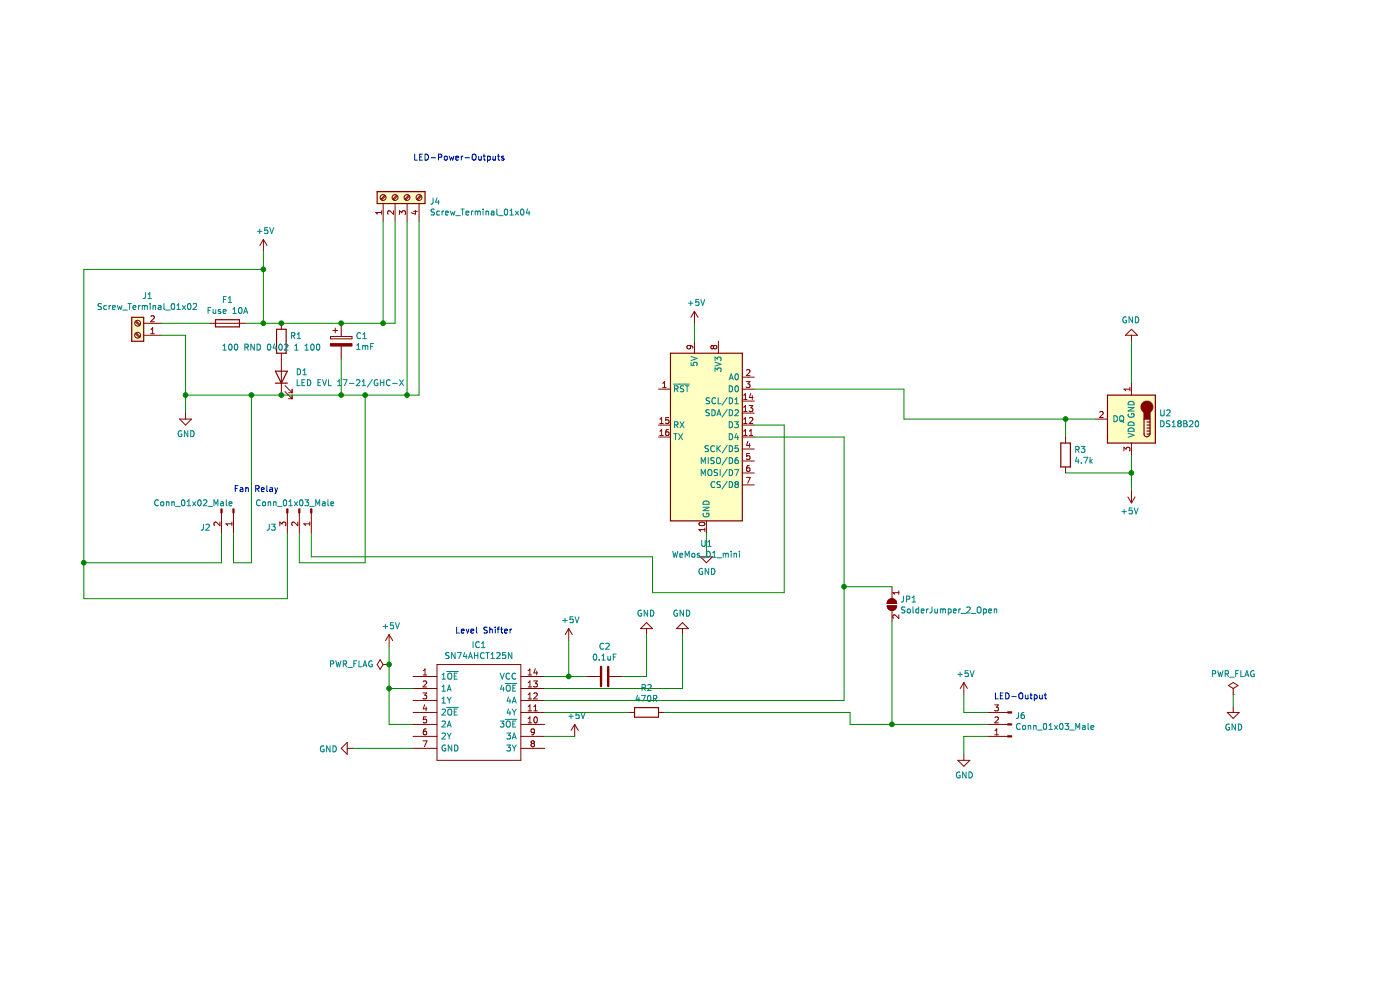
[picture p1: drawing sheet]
EESchema Schematic File Version 4
EELAYER 30 0
EELAYER END
$Descr A4 11693 8268
encoding utf-8
Sheet 1 1
Title "pcbForWledWS2812b"
Date "2021-03-20"
Rev ""
Comp "Rico Steinke"
Comment1 "PCB for using a ESP8266 NodeMCU to control WS2812b LED-Strips with WLED."
Comment2 ""
Comment3 ""
Comment4 ""
$EndDescr
$Comp
L Device:Fuse F1
U 1 1
P 1900 2700
F 0 "F1" V 1703 2700 50  0000 C CNN
F 1 "Fuse 10A" V 1794 2700 50  0000 C CNN
F 2 "Belfuse220043:BELFUSE220043_10A_SMD2410" V 1830 2700 50  0001 C CNN
F 3 "~" H 1900 2700 50  0001 C CNN
	1    1900 2700
	0    1    1    0   
$EndComp
Wire Wire Line
	1350 2700 1750 2700
$Comp
L Device:CP C1
U 1 1
P 2850 2850
F 0 "C1" H 2968 2896 50  0000 L CNN
F 1 "1mF" H 2968 2805 50  0000 L CNN
F 2 "Capacitor_THT:CP_Radial_D10.0mm_P5.00mm" H 2888 2700 50  0001 C CNN
F 3 "~" H 2850 2850 50  0001 C CNN
	1    2850 2850
	1    0    0    -1  
$EndComp
Wire Wire Line
	1350 2800 1550 2800
Wire Wire Line
	2050 2700 2200 2700
Wire Wire Line
	3450 6250 2950 6250
Wire Wire Line
	3450 6050 3250 6050
Wire Wire Line
	3250 6050 3250 5750
Wire Wire Line
	3250 5750 3450 5750
$Comp
L power:+5V #PWR06
U 1 1
P 3250 5400
F 0 "#PWR06" H 3250 5250 50  0001 C CNN
F 1 "+5V" H 3265 5573 50  0000 C CNN
F 2 "" H 3250 5400 50  0001 C CNN
F 3 "" H 3250 5400 50  0001 C CNN
	1    3250 5400
	1    0    0    -1  
$EndComp
Wire Wire Line
	3250 5400 3250 5550
Connection ~ 3250 5750
$Comp
L Device:C C2
U 1 1
P 5050 5650
F 0 "C2" V 4798 5650 50  0000 C CNN
F 1 "0.1uF" V 4889 5650 50  0000 C CNN
F 2 "Capacitor_SMD:C_1812_4532Metric_Pad1.57x3.40mm_HandSolder" H 5088 5500 50  0001 C CNN
F 3 "~" H 5050 5650 50  0001 C CNN
	1    5050 5650
	0    1    1    0   
$EndComp
Wire Wire Line
	4550 5650 4750 5650
$Comp
L power:+5V #PWR07
U 1 1
P 4750 5350
F 0 "#PWR07" H 4750 5200 50  0001 C CNN
F 1 "+5V" H 4765 5523 50  0000 C CNN
F 2 "" H 4750 5350 50  0001 C CNN
F 3 "" H 4750 5350 50  0001 C CNN
	1    4750 5350
	1    0    0    -1  
$EndComp
Wire Wire Line
	4750 5350 4750 5650
Connection ~ 4750 5650
Wire Wire Line
	4750 5650 4900 5650
$Comp
L power:+5V #PWR08
U 1 1
P 4800 6150
F 0 "#PWR08" H 4800 6000 50  0001 C CNN
F 1 "+5V" H 4815 6323 50  0000 C CNN
F 2 "" H 4800 6150 50  0001 C CNN
F 3 "" H 4800 6150 50  0001 C CNN
	1    4800 6150
	1    0    0    -1  
$EndComp
Wire Wire Line
	4550 6150 4800 6150
Wire Wire Line
	4550 5850 7050 5850
$Comp
L Device:R R2
U 1 1
P 5400 5950
F 0 "R2" V 5193 5950 50  0000 C CNN
F 1 "470R" V 5284 5950 50  0000 C CNN
F 2 "Resistor_SMD:R_0402_1005Metric_Pad0.72x0.64mm_HandSolder" V 5330 5950 50  0001 C CNN
F 3 "~" H 5400 5950 50  0001 C CNN
	1    5400 5950
	0    1    1    0   
$EndComp
Wire Wire Line
	5250 5950 4550 5950
$Comp
L Connector:Conn_01x03_Male J6
U 1 1
P 8450 6050
F 0 "J6" H 8422 5982 50  0000 R CNN
F 1 "Conn_01x03_Male" H 8422 6073 50  0000 R CNN
F 2 "Connector_PinHeader_2.54mm:PinHeader_1x03_P2.54mm_Vertical" H 8450 6050 50  0001 C CNN
F 3 "~" H 8450 6050 50  0001 C CNN
	1    8450 6050
	-1   0    0    1   
$EndComp
Wire Wire Line
	5550 5950 7100 5950
Wire Wire Line
	7100 5950 7100 6050
Wire Wire Line
	7100 6050 7450 6050
$Comp
L power:GND #PWR016
U 1 1
P 8050 6300
F 0 "#PWR016" H 8050 6050 50  0001 C CNN
F 1 "GND" H 8055 6127 50  0000 C CNN
F 2 "" H 8050 6300 50  0001 C CNN
F 3 "" H 8050 6300 50  0001 C CNN
	1    8050 6300
	1    0    0    -1  
$EndComp
Wire Wire Line
	8050 6300 8050 6150
Wire Wire Line
	8050 6150 8250 6150
$Comp
L power:+5V #PWR015
U 1 1
P 8050 5800
F 0 "#PWR015" H 8050 5650 50  0001 C CNN
F 1 "+5V" H 8065 5973 50  0000 C CNN
F 2 "" H 8050 5800 50  0001 C CNN
F 3 "" H 8050 5800 50  0001 C CNN
	1    8050 5800
	1    0    0    -1  
$EndComp
Wire Wire Line
	8050 5800 8050 5950
Wire Wire Line
	8050 5950 8250 5950
Text Notes 8300 5850 0    50   ~ 0
LED-Output
Connection ~ 2350 2700
Wire Wire Line
	2350 2700 2850 2700
Text Notes 3450 1350 0    50   ~ 0
LED-Power-Outputs\n
Connection ~ 2850 2700
$Comp
L Device:R R1
U 1 1
P 2350 2850
F 0 "R1" H 2420 2896 50  0000 L CNN
F 1 "100 RND 0402 1 100" H 1850 2800 50  0000 L CNN
F 2 "Resistor_SMD:R_0402_1005Metric_Pad0.72x0.64mm_HandSolder" V 2280 2850 50  0001 C CNN
F 3 "~" H 2350 2850 50  0001 C CNN
	1    2350 2850
	1    0    0    -1  
$EndComp
$Comp
L Device:LED D1
U 1 1
P 2350 3150
F 0 "D1" V 2389 3032 50  0000 R CNN
F 1 "LED EVL 17-21/GHC-X" V 2298 3032 50  0000 R CNN
F 2 "LED_SMD:LED_0805_2012Metric_Pad1.15x1.40mm_HandSolder" H 2350 3150 50  0001 C CNN
F 3 "" H 2350 3150 50  0001 C CNN
	1    2350 3150
	0    -1   -1   0   
$EndComp
Wire Wire Line
	1550 3300 2100 3300
Wire Wire Line
	2350 3300 2850 3300
Connection ~ 2350 3300
Wire Wire Line
	2850 3000 2850 3300
Connection ~ 2850 3300
Text Notes 3800 5300 0    50   ~ 0
Level Shifter
$Comp
L Jumper:SolderJumper_2_Open JP1
U 1 1
P 7450 5050
F 0 "JP1" V 7404 5118 50  0000 L CNN
F 1 "SolderJumper_2_Open" V 7495 5118 50  0000 L CNN
F 2 "Jumper:SolderJumper-2_P1.3mm_Open_Pad1.0x1.5mm" H 7450 5050 50  0001 C CNN
F 3 "~" H 7450 5050 50  0001 C CNN
	1    7450 5050
	0    1    1    0   
$EndComp
Connection ~ 7450 6050
Wire Wire Line
	7450 6050 8250 6050
Wire Wire Line
	7450 4900 7050 4900
Connection ~ 7050 4900
Wire Wire Line
	7050 4900 7050 5850
Wire Wire Line
	7450 5200 7450 6050
$Comp
L power:GND #PWR014
U 1 1
P 5900 4600
F 0 "#PWR014" H 5900 4350 50  0001 C CNN
F 1 "GND" H 5905 4427 50  0000 C CNN
F 2 "" H 5900 4600 50  0001 C CNN
F 3 "" H 5900 4600 50  0001 C CNN
	1    5900 4600
	1    0    0    -1  
$EndComp
Wire Wire Line
	5900 4600 5900 4450
$Comp
L power:GND #PWR05
U 1 1
P 2950 6250
F 0 "#PWR05" H 2950 6000 50  0001 C CNN
F 1 "GND" V 2955 6122 50  0000 R CNN
F 2 "" H 2950 6250 50  0001 C CNN
F 3 "" H 2950 6250 50  0001 C CNN
	1    2950 6250
	0    1    1    0   
$EndComp
$Comp
L power:GND #PWR09
U 1 1
P 5400 5300
F 0 "#PWR09" H 5400 5050 50  0001 C CNN
F 1 "GND" H 5405 5127 50  0000 C CNN
F 2 "" H 5400 5300 50  0001 C CNN
F 3 "" H 5400 5300 50  0001 C CNN
	1    5400 5300
	-1   0    0    1   
$EndComp
Wire Wire Line
	5400 5300 5400 5650
Wire Wire Line
	5400 5650 5200 5650
$Comp
L power:GND #PWR012
U 1 1
P 5700 5300
F 0 "#PWR012" H 5700 5050 50  0001 C CNN
F 1 "GND" H 5705 5127 50  0000 C CNN
F 2 "" H 5700 5300 50  0001 C CNN
F 3 "" H 5700 5300 50  0001 C CNN
	1    5700 5300
	-1   0    0    1   
$EndComp
Wire Wire Line
	5700 5300 5700 5750
Wire Wire Line
	4550 5750 5700 5750
$Comp
L Sensor_Temperature:DS18B20 U2
U 1 1
P 9450 3500
F 0 "U2" H 9220 3454 50  0000 R CNN
F 1 "DS18B20" H 9220 3545 50  0000 R CNN
F 2 "Package_TO_SOT_THT:TO-92_Inline" H 8450 3250 50  0001 C CNN
F 3 "http://datasheets.maximintegrated.com/en/ds/DS18B20.pdf" H 9300 3750 50  0001 C CNN
	1    9450 3500
	-1   0    0    1   
$EndComp
$Comp
L power:+5V #PWR018
U 1 1
P 9450 4100
F 0 "#PWR018" H 9450 3950 50  0001 C CNN
F 1 "+5V" H 9465 4273 50  0000 C CNN
F 2 "" H 9450 4100 50  0001 C CNN
F 3 "" H 9450 4100 50  0001 C CNN
	1    9450 4100
	-1   0    0    1   
$EndComp
$Comp
L power:GND #PWR017
U 1 1
P 9450 2850
F 0 "#PWR017" H 9450 2600 50  0001 C CNN
F 1 "GND" H 9455 2677 50  0000 C CNN
F 2 "" H 9450 2850 50  0001 C CNN
F 3 "" H 9450 2850 50  0001 C CNN
	1    9450 2850
	-1   0    0    1   
$EndComp
Wire Wire Line
	9450 2850 9450 3200
Wire Wire Line
	9150 3500 8900 3500
$Comp
L Device:R R3
U 1 1
P 8900 3800
F 0 "R3" H 8970 3846 50  0000 L CNN
F 1 "4.7k" H 8970 3755 50  0000 L CNN
F 2 "Resistor_SMD:R_0402_1005Metric_Pad0.72x0.64mm_HandSolder" V 8830 3800 50  0001 C CNN
F 3 "~" H 8900 3800 50  0001 C CNN
	1    8900 3800
	1    0    0    -1  
$EndComp
Wire Wire Line
	8900 3950 9450 3950
Wire Wire Line
	9450 3800 9450 3950
Connection ~ 9450 3950
Wire Wire Line
	9450 3950 9450 4100
Wire Wire Line
	8900 3650 8900 3500
Connection ~ 8900 3500
Wire Wire Line
	8900 3500 7550 3500
$Comp
L Connector:Conn_01x02_Male J2
U 1 1
P 1950 4250
F 0 "J2" V 2104 4062 50  0000 R CNN
F 1 "Conn_01x02_Male" V 1900 4250 50  0000 R CNN
F 2 "Connector_PinHeader_2.54mm:PinHeader_2x01_P2.54mm_Vertical" H 1950 4250 50  0001 C CNN
F 3 "~" H 1950 4250 50  0001 C CNN
	1    1950 4250
	0    1    1    0   
$EndComp
Text Notes 1950 4200 0    50   ~ 0
Fan Relay\n\n
Wire Wire Line
	1950 4450 1950 4700
$Comp
L Connector:Conn_01x03_Male J3
U 1 1
P 2500 4250
F 0 "J3" V 2654 4062 50  0000 R CNN
F 1 "Conn_01x03_Male" V 2450 4550 50  0000 R CNN
F 2 "Connector_PinHeader_2.54mm:PinHeader_1x03_P2.54mm_Vertical" H 2500 4250 50  0001 C CNN
F 3 "~" H 2500 4250 50  0001 C CNN
	1    2500 4250
	0    1    1    0   
$EndComp
Wire Wire Line
	2600 4450 2600 4650
$Comp
L Connector:Screw_Terminal_01x02 J1
U 1 1
P 1150 2800
F 0 "J1" H 1068 2475 50  0000 C CNN
F 1 "Screw_Terminal_01x02" H 1068 2566 50  0000 C CNN
F 2 "TerminalBlock:TerminalBlock_Altech_AK300-2_P5.00mm" H 1150 2800 50  0001 C CNN
F 3 "~" H 1150 2800 50  0001 C CNN
	1    1150 2800
	-1   0    0    1   
$EndComp
$Comp
L SamacSys_Parts:SN74AHCT125N IC1
U 1 1
P 3450 5650
F 0 "IC1" H 4000 5915 50  0000 C CNN
F 1 "SN74AHCT125N" H 4000 5824 50  0000 C CNN
F 2 "SamacSys_Parts:DIP794W53P254L1930H508Q14N" H 4400 5750 50  0001 L CNN
F 3 "http://www.ti.com/lit/gpn/sn74ahct125" H 4400 5650 50  0001 L CNN
F 4 "Quadruple Bus Buffer Gates With 3-State Outputs" H 4400 5550 50  0001 L CNN "Description"
F 5 "5.08" H 4400 5450 50  0001 L CNN "Height"
F 6 "595-SN74AHCT125N" H 4400 5350 50  0001 L CNN "Mouser Part Number"
F 7 "https://www.mouser.co.uk/ProductDetail/Texas-Instruments/SN74AHCT125N?qs=1wQRf3HkBjyxwrHMwAiMfw%3D%3D" H 4400 5250 50  0001 L CNN "Mouser Price/Stock"
F 8 "Texas Instruments" H 4400 5150 50  0001 L CNN "Manufacturer_Name"
F 9 "SN74AHCT125N" H 4400 5050 50  0001 L CNN "Manufacturer_Part_Number"
	1    3450 5650
	1    0    0    -1  
$EndComp
Wire Wire Line
	2500 4450 2500 4700
Wire Wire Line
	1850 4450 1850 4700
Wire Wire Line
	1850 4700 700  4700
Wire Wire Line
	700  2250 2200 2250
Wire Wire Line
	2200 2250 2200 2700
Connection ~ 2200 2700
Wire Wire Line
	2200 2700 2350 2700
$Comp
L power:GND #PWR0101
U 1 1
P 10300 5900
F 0 "#PWR0101" H 10300 5650 50  0001 C CNN
F 1 "GND" H 10305 5727 50  0000 C CNN
F 2 "" H 10300 5900 50  0001 C CNN
F 3 "" H 10300 5900 50  0001 C CNN
	1    10300 5900
	1    0    0    -1  
$EndComp
$Comp
L power:PWR_FLAG #FLG0101
U 1 1
P 10300 5800
F 0 "#FLG0101" H 10300 5875 50  0001 C CNN
F 1 "PWR_FLAG" H 10300 5973 50  0000 C CNN
F 2 "" H 10300 5800 50  0001 C CNN
F 3 "~" H 10300 5800 50  0001 C CNN
	1    10300 5800
	1    0    0    -1  
$EndComp
Wire Wire Line
	10300 5800 10300 5900
Wire Wire Line
	2400 5000 700  5000
Wire Wire Line
	2400 4450 2400 5000
Wire Wire Line
	700  2250 700  4700
Connection ~ 700  4700
Wire Wire Line
	700  4700 700  5000
$Comp
L power:PWR_FLAG #FLG0102
U 1 1
P 3250 5550
F 0 "#FLG0102" H 3250 5625 50  0001 C CNN
F 1 "PWR_FLAG" V 3250 5677 50  0000 L CNN
F 2 "" H 3250 5550 50  0001 C CNN
F 3 "~" H 3250 5550 50  0001 C CNN
	1    3250 5550
	0    -1   -1   0   
$EndComp
Connection ~ 3250 5550
Wire Wire Line
	3250 5550 3250 5750
$Comp
L MCU_Module:WeMos_D1_mini U1
U 1 1
P 5900 3650
F 0 "U1" H 5900 2761 50  0000 C CNN
F 1 "WeMos_D1_mini" H 5900 2670 50  0000 C CNN
F 2 "Module:WEMOS_D1_mini_light" H 5900 2500 50  0001 C CNN
F 3 "https://wiki.wemos.cc/products:d1:d1_mini#documentation" H 4050 2500 50  0001 C CNN
	1    5900 3650
	1    0    0    -1  
$EndComp
Wire Wire Line
	6300 3650 7050 3650
Wire Wire Line
	7050 3650 7050 4900
Wire Wire Line
	7550 3500 7550 3250
Wire Wire Line
	7550 3250 6300 3250
Wire Wire Line
	5450 4650 5450 4950
Wire Wire Line
	5450 4950 6550 4950
Wire Wire Line
	6550 4950 6550 3550
Wire Wire Line
	6550 3550 6300 3550
Wire Wire Line
	2600 4650 5450 4650
Wire Wire Line
	2850 2700 3200 2700
Wire Wire Line
	3200 1850 3200 2700
$Comp
L Connector:Screw_Terminal_01x04 J4
U 1 1
P 3300 1650
F 0 "J4" V 3264 1362 50  0000 R CNN
F 1 "Screw_Terminal_01x04" V 3173 1362 50  0000 R CNN
F 2 "TerminalBlock:TerminalBlock_Altech_AK300-4_P5.00mm" H 3300 1650 50  0001 C CNN
F 3 "~" H 3300 1650 50  0001 C CNN
	1    3300 1650
	0    -1   -1   0   
$EndComp
Wire Wire Line
	3200 2700 3300 2700
Connection ~ 3200 2700
Wire Wire Line
	3500 1850 3500 3300
Wire Wire Line
	2850 3300 3050 3300
Wire Wire Line
	3300 1850 3300 2700
Wire Wire Line
	3400 1850 3400 3300
Connection ~ 3400 3300
Wire Wire Line
	3400 3300 3500 3300
Wire Wire Line
	2500 4700 3050 4700
Wire Wire Line
	3050 4700 3050 3300
Connection ~ 3050 3300
Wire Wire Line
	3050 3300 3400 3300
Wire Wire Line
	1950 4700 2100 4700
Wire Wire Line
	2100 4700 2100 3300
Connection ~ 2100 3300
Wire Wire Line
	2100 3300 2350 3300
$Comp
L power:+5V #PWR0102
U 1 1
P 5800 2700
F 0 "#PWR0102" H 5800 2550 50  0001 C CNN
F 1 "+5V" H 5815 2873 50  0000 C CNN
F 2 "" H 5800 2700 50  0001 C CNN
F 3 "" H 5800 2700 50  0001 C CNN
	1    5800 2700
	1    0    0    -1  
$EndComp
Wire Wire Line
	5800 2700 5800 2850
$Comp
L power:+5V #PWR?
U 1 1
P 2200 2100
F 0 "#PWR?" H 2200 1950 50  0001 C CNN
F 1 "+5V" H 2215 2273 50  0000 C CNN
F 2 "" H 2200 2100 50  0001 C CNN
F 3 "" H 2200 2100 50  0001 C CNN
	1    2200 2100
	1    0    0    -1  
$EndComp
Wire Wire Line
	2200 2100 2200 2250
Connection ~ 2200 2250
$Comp
L power:GND #PWR?
U 1 1
P 1550 3450
F 0 "#PWR?" H 1550 3200 50  0001 C CNN
F 1 "GND" H 1555 3277 50  0000 C CNN
F 2 "" H 1550 3450 50  0001 C CNN
F 3 "" H 1550 3450 50  0001 C CNN
	1    1550 3450
	1    0    0    -1  
$EndComp
Wire Wire Line
	1550 2800 1550 3300
Connection ~ 1550 3300
Wire Wire Line
	1550 3300 1550 3450
$EndSCHEMATC
